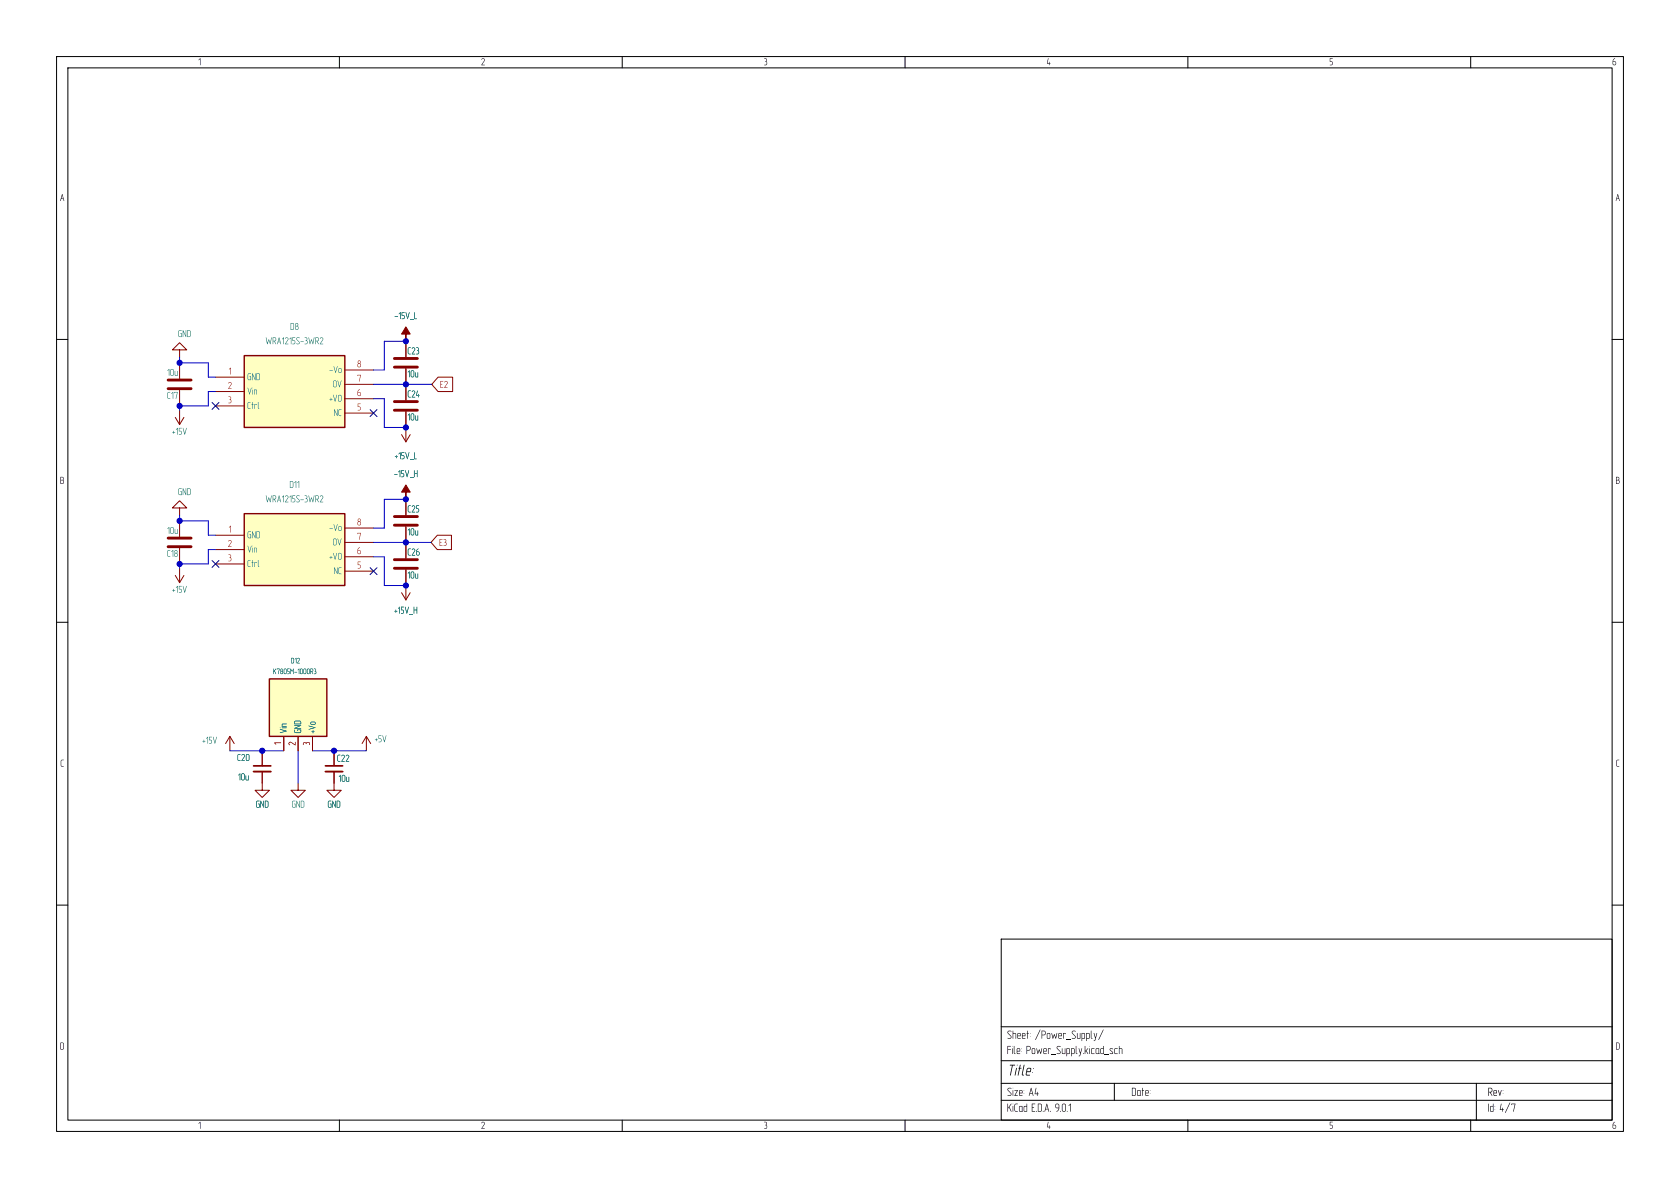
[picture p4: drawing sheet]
<svg xmlns="http://www.w3.org/2000/svg" width="297mm" height="210mm" viewBox="0 0 297 210" stroke-linecap="round" stroke-linejoin="round" font-family="sans-serif">
<g fill="none" stroke="#000" stroke-width=".18">
<path d="M10 10h277v190h-277zM12 12h273v186h-273zM60 10v2M110 10v2M160 10v2M210 10v2M260 10v2M10 60h2M285 60h2M10 110h2M285 110h2M10 160h2"/>
<path d="M177 166h108v32h-108zM285 160h2M60 198v2M110 198v2M160 198v2M177 194.5h108M177 191.5h108M177 187.5h108M177 181.5h108M197 191.5v3M210 198v2M260 198v2"/>
<path d="M261 191.5v6.5"/>
</g>
<path d="M69.7 63.4h4.1M69.7 64.9h4.1M69.7 98.9h4.1M69.7 100.5h4.1" fill="none" stroke="#840000" stroke-width=".51"/>
<path d="M31 73.8l.7 1.3M31.7 72.5v2.6M32.5 73.8l-.8 1.3M71.8 60.3h.1M71.8 60.3v2.8M71.8 65.2v2.7M31.7 89.8h1.3l-1.3-1.3-1.2 1.3h1.2v1.3M71.8 95.9v2.8M71.8 100.7v2.8" fill="none" stroke="#840000" stroke-width=".18"/>
<path d="M71.8 57.8l.7 1.3h-.7v1.2v-1.2h-.8z" fill="#840000" stroke="#840000" stroke-width=".18"/>
<path d="M43.2 62.9h17.8v12.7h-17.8z" fill="#ffffc2"/>
<path d="M43.2 62.9h17.8v12.7h-17.8z" fill="none" stroke="#840000" stroke-width=".25"/>
<g fill="none" stroke="#840000" stroke-width=".18">
<path d="M31.7 61.8h1.3l-1.3-1.2-1.2 1.2h1.2v1.3M31.7 64.1v2.8M31.7 69v2.8M38.1 66.7h5.1M38.1 69.2h5.1M38.1 71.8h5.1M61 65.4h5M61 67.9h5M61 70.5h5M61 73h5M71 76.8l.8 1.3M71.8 75.6h.1"/>
<path d="M71.8 67.9v2.8M71.8 72.8v5.3M72.5 76.8l-.7 1.3M71.8 88.3h.1M71.8 88.3v2.8M71.8 93.1v2.8M40.6 130.2l-.7 1.2M40.6 130.2l.8 1.2M40.6 130.2v2.5"/>
</g>
<path d="M29.7 68.7h4.1M29.7 67.2h4.1M69.7 71h4.1M69.7 72.5h4.1M69.7 91.3h4.1M69.7 92.8h4.1" fill="none" stroke="#840000" stroke-width=".51"/>
<path d="M71.8 85.7l.7 1.3h-.7v1.3v-1.3h-.8z" fill="#840000" stroke="#840000" stroke-width=".18"/>
<path d="M43.2 90.8h17.8v12.7h-17.8z" fill="#ffffc2"/>
<path d="M43.2 90.8h17.8v12.7h-17.8z" fill="none" stroke="#840000" stroke-width=".25"/>
<g fill="none" stroke="#840000" stroke-width=".18">
<path d="M31.7 92.1v2.8M31.7 96.9v2.8M38.1 94.6h5.1M38.1 97.2h5.1M38.1 99.7h5.1M61 93.3h5M61 95.9h5M61 98.4h5M31 101.7l.7 1.3M31.7 100.5v2.5M32.5 101.7l-.8 1.3M61 101h5"/>
<path d="M64.8 130.2l-.8 1.2M64.8 130.2l.7 1.2M64.8 130.2v2.5"/>
</g>
<path d="M29.7 96.6h4.1M29.7 95.1h4.1" fill="none" stroke="#840000" stroke-width=".51"/>
<path d="M47.6 120h10.2v10.2h-10.2z" fill="#ffffc2"/>
<path d="M47.6 120h10.2v10.2h-10.2z" fill="none" stroke="#840000" stroke-width=".25"/>
<g fill="none" stroke="#840000" stroke-width=".18">
<path d="M71.8 60.3h.1M71.8 75.6h.1M71.8 60.3v2.8M71.8 65.2v5.5M71.8 72.8v2.8M77.4 66.7h2.6v2.5h-2.6l-1.1-1.3zM71.8 88.3h.1M71.8 88.3v2.8M71.8 93.1v5.6M77.3 94.6h2.5v2.6h-2.5l-1.1-1.3zM71 104.8l.8 1.2M71.8 103.5h.1"/>
<path d="M71.8 100.7v5.3M72.5 104.8l-.7 1.2M46.4 136.4v3.3h1.2l-1.2 1.3-1.3-1.3h1.3M46.4 133.4v2M50.2 130.2v2.5M52.7 138.4v1.3h1.3l-1.3 1.3-1.3-1.3h1.3M52.7 130.2v2.5M55.2 130.2v2.5M59.1 136.4v3.3h1.2l-1.2 1.3-1.3-1.3h1.3"/>
</g>
<path d="M44.8 135.4h3.1M57.5 135.4h3.1" fill="none" stroke="#840000" stroke-width=".3"/>
<path d="M44.8 136.4h3.1M57.5 136.4h3.1" fill="none" stroke="#840000" stroke-width=".33"/>
<g fill="none" stroke="#0000c2" stroke-width=".18">
<path d="M31.7 63.1v1h5.1v2.6h1.3M38.1 69.2h-1.3v2.6h-5.1v.7M66 70.5h1.9v5.1h3.9M66 67.9h10.3M71.8 60.3h-3.9v5.1h-1.9M31.7 91.1v1h5.1v2.5h1.3M38.1 97.2h-1.3v2.5h-5.1v.8M66 98.4h1.9v5.1h3.9M66 95.9h10.2M71.8 88.3h-3.9v5h-1.9M40.6 132.7h9.6M46.4 132.7v.7"/>
<path d="M52.7 132.7v5.7M55.2 132.7h9.6M59.1 132.7v.7"/>
</g>
<path d="M37.5 71.1l1.2 1.3M38.7 71.1l-1.2 1.3M65.4 72.4l1.2 1.2M66.6 72.4l-1.2 1.2M37.5 99.1l1.2 1.2M38.7 99.1l-1.2 1.2M65.4 100.4l1.2 1.2M66.6 100.4l-1.2 1.2" fill="none" stroke="#000084" stroke-width=".18"/>
<g fill="#0000c2" stroke="#0000c2" stroke-width=".18">
<circle cx="71.8" cy="60.3" r=".46"/>
<circle cx="71.8" cy="95.9" r=".46"/>
<circle cx="71.8" cy="67.9" r=".46"/>
<circle cx="71.8" cy="75.6" r=".46"/>
<circle cx="71.8" cy="88.3" r=".46"/>
<circle cx="31.7" cy="64.1" r=".46"/>
<circle cx="31.7" cy="71.8" r=".46"/>
<circle cx="31.7" cy="92.1" r=".46"/>
<circle cx="31.7" cy="99.7" r=".46"/>
<circle cx="59.1" cy="132.7" r=".46"/>
<circle cx="71.8" cy="103.5" r=".46"/>
<circle cx="46.4" cy="132.7" r=".46"/>
</g>
<text font-size="2.8" x="178" y="190.6">Title:</text>
<g font-size="2.1">
<text x="178" y="184">Sheet:</text>
<text x="182.9" y="184">/Power_Supply/</text>
<text x="178" y="186.7">File:Power_Supply.kicad_sch</text>
<text x="178" y="196.9">KiCad</text>
<text x="178" y="194.1">Size:A4</text>
<text x="182.3" y="196.9">E.D.A.</text>
<text x="186.4" y="196.9">9.0.1</text>
<text x="200" y="194.1">Date:</text>
<text x="263" y="194.1">Rev:</text>
<text x="263" y="196.9">Id:4/7</text>
</g>
<g font-size="1.8">
<text x="35" y="11.8">1</text>
<text x="85" y="11.8">2</text>
<text x="135" y="11.8">3</text>
<text x="185" y="11.8">4</text>
<text x="235" y="11.8">5</text>
<text x="285" y="11.8">6</text>
<text x="10.6" y="35.8">A</text>
<text x="285.6" y="35.8">A</text>
<text x="10.6" y="85.8">B</text>
<text x="285.6" y="85.8">B</text>
<text x="10.6" y="135.8">C</text>
<text x="285.6" y="135.8">C</text>
<text x="10.6" y="185.8">D</text>
<text x="285.6" y="185.8">D</text>
<text x="35" y="199.8">1</text>
<text x="85" y="199.8">2</text>
<text x="135" y="199.8">3</text>
<text x="185" y="199.8">4</text>
<text x="235" y="199.8">5</text>
<text x="285" y="199.8">6</text>
</g>
<g font-size="1.8" fill="#006464">
<text x="31.4" y="59.9">GND</text>
<text x="51.3" y="58.6">D8</text>
<text x="69.7" y="56.7">-15V_L</text>
<text x="46.9" y="61.1">WRA1215S-3WR2</text>
<text x="72" y="62.9">C23</text>
<text x="29.5" y="70.8">C17</text>
<text x="29.5" y="66.7">10u</text>
<text x="43.7" y="67.5">GND</text>
<text x="43.7" y="70">Vin</text>
<text x="58.2" y="66.2">-Vo</text>
<text x="58.2" y="71.3">+VO</text>
<text x="58.8" y="68.8">0V</text>
<text x="72" y="67">10u</text>
<text x="72" y="70.5">C24</text>
<text x="30.4" y="77.1">+15V</text>
<text x="43.7" y="72.6">Ctrl</text>
<text x="59" y="73.8">NC</text>
<text x="72" y="74.6">10u</text>
<text x="69.8" y="81.5">+15V_L</text>
<text x="31.4" y="87.8">GND</text>
<text x="46.9" y="89.1">WRA1215S-3WR2</text>
<text x="51.2" y="86.5">D11</text>
<text x="69.6" y="84.6">-15V_H</text>
<text x="29.5" y="94.7">10u</text>
<text x="43.7" y="95.4">GND</text>
<text x="58.2" y="94.2">-Vo</text>
<text x="72" y="90.9">C25</text>
<text x="72" y="94.9">10u</text>
<text x="29.5" y="98.7">C18</text>
<text x="43.7" y="98">Vin</text>
<text x="43.7" y="100.5">Ctrl</text>
<text x="58.2" y="99.2">+VO</text>
<text x="58.8" y="96.7">0V</text>
<text x="59" y="101.8">NC</text>
<text x="72" y="98.5">C26</text>
<text x="30.4" y="105.1">+15V</text>
<text x="72" y="102.5">10u</text>
<text x="69.7" y="108.8">+15V_H</text>
<text x="35.7" y="131.8">+15V</text>
<text x="51" y="129.7" transform="rotate(-90 51 129.7)">Vin</text>
<text x="53.5" y="129.7" transform="rotate(-90 53.5 129.7)">GND</text>
<text x="56.1" y="129.7" transform="rotate(-90 56.1 129.7)">+Vo</text>
<text x="66.2" y="131.5">+5V</text>
<text x="41.9" y="134.8">C20</text>
<text x="42" y="138.2">10u</text>
<text x="45.2" y="143.1">GND</text>
<text x="51.5" y="143.1">GND</text>
<text x="57.9" y="143.1">GND</text>
<text x="59.8" y="138.5">10u</text>
</g>
<g font-size="1.8" fill="#a90000">
<text x="63.1" y="65.2">8</text>
<text x="40.2" y="69">2</text>
<text x="40.3" y="71.5">3</text>
<text x="40.4" y="66.4">1</text>
<text x="63.1" y="67.7">7</text>
<text x="63.1" y="70.2">6</text>
<text x="63.2" y="72.8">5</text>
<text x="40.4" y="94.4">1</text>
<text x="63.1" y="93.1">8</text>
<text x="63.1" y="95.6">7</text>
<text x="40.2" y="96.9">2</text>
<text x="40.3" y="99.4">3</text>
<text x="63.1" y="98.2">6</text>
<text x="63.2" y="100.7">5</text>
<text x="49.9" y="131.7" transform="rotate(-90 49.9 131.7)">1</text>
<text x="52.5" y="131.8" transform="rotate(-90 52.5 131.8)">2</text>
<text x="55" y="131.8" transform="rotate(-90 55 131.8)">3</text>
</g>
<g font-size="1.8" fill="#840000">
<text x="77.8" y="68.9">E2</text>
<text x="77.6" y="96.8">E3</text>
<text x="59.6" y="134.9">C22</text>
</g>
<g font-size="1.4" fill="#006464">
<text x="48.3" y="119.4">K7805M-1000R3</text>
<text x="51.4" y="117.5">D12</text>
</g>
</svg>
